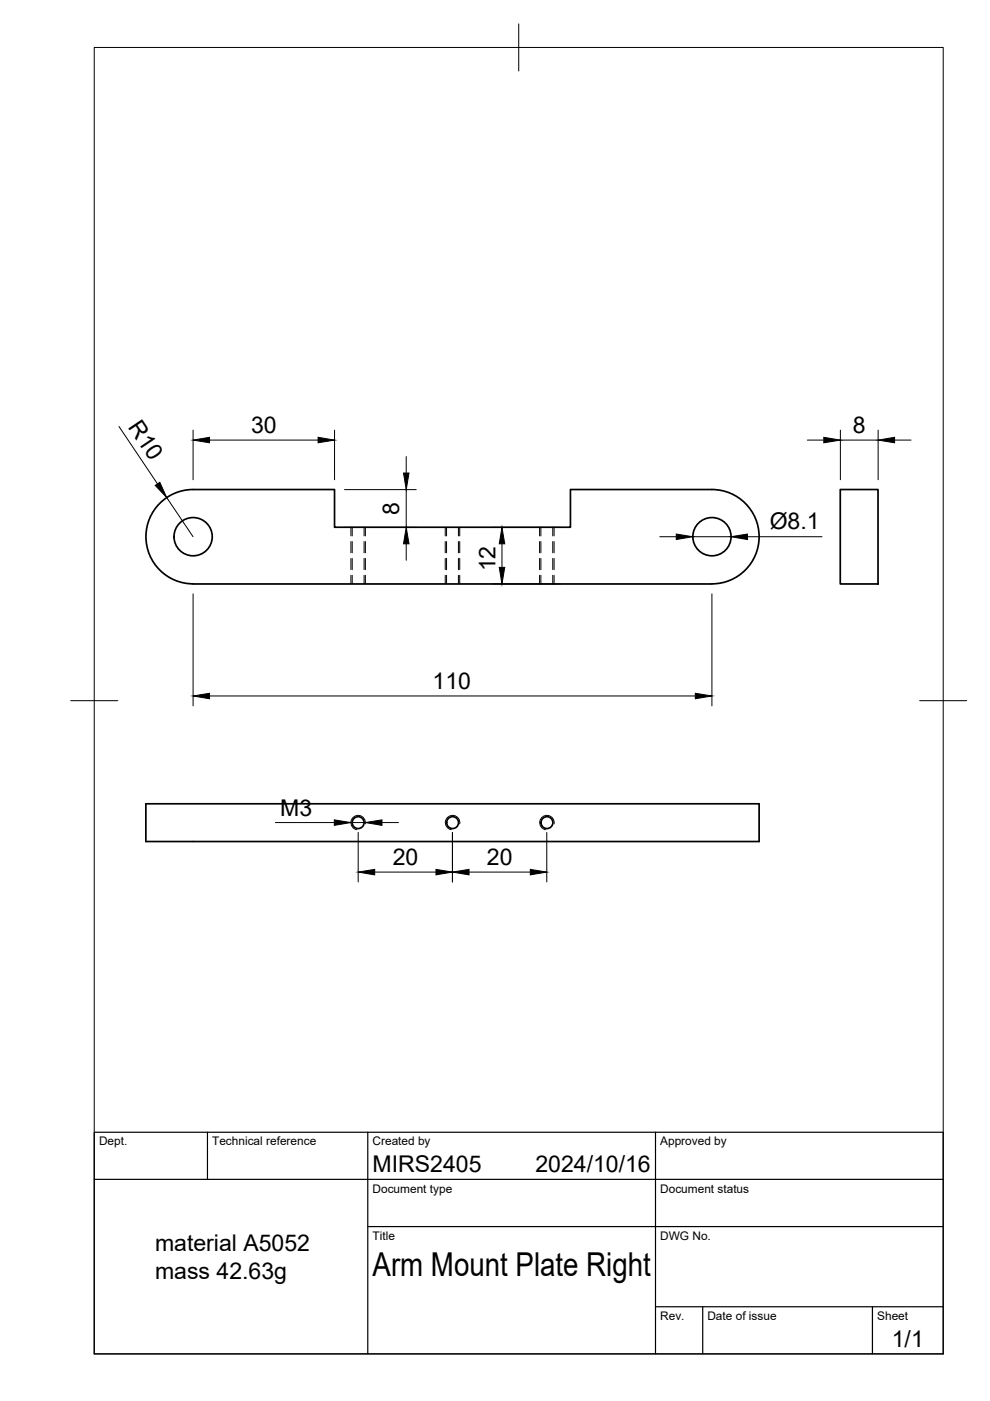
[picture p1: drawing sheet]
<svg xmlns="http://www.w3.org/2000/svg" width="210mm" height="297mm" viewBox="0 0 210 297" stroke-linecap="round" stroke-linejoin="round" font-family="sans-serif">
<!-- layer: Visible -->
<g fill="none" stroke="#000" stroke-width=".36">
<path d="M178.2 103.8h8v20h-8zM40.9 123.8h110M40.9 123.8a10 10 0 0 1-10-10 10 10 0 0 1 10-10h30v8h50v-8h30a10 10 0 0 1 10.1 10 10 10 0 0 1-10 10M30.9 170.4h130.1v8h-130.1z"/>
<circle cx="40.9" cy="113.8" r="4.1"/>
<circle cx="151" cy="113.8" r="4.1"/>
<circle cx="75.9" cy="174.4" r="1.26"/>
<circle cx="96" cy="174.4" r="1.26"/>
<circle cx="116" cy="174.4" r="1.26"/>
</g>
<!-- layer: Hidden -->
<g fill="none" stroke="#000" stroke-width=".21">
<path d="M74.7 111.8v1.8M74.7 114.8v2.4M74.7 118.4v2.4M77.2 111.8v1.8M77.2 114.8v2.4M77.2 118.4v2.4M94.7 111.8v1.8M94.7 114.8v2.4M94.7 118.4v2.4M97.2 111.8v1.8M97.2 114.8v2.4M97.2 118.4v2.4"/>
<path d="M114.7 111.8v1.8M114.7 114.8v2.4M114.7 118.4v2.4M117.2 111.8v1.8M117.2 114.8v2.4M117.2 118.4v2.4M74.7 122v1.8M77.2 122v1.8M94.7 122v1.8M97.2 122v1.8M114.7 122v1.8M117.2 122v1.8"/>
</g>
<!-- layer: Hidden Narrow -->
<g fill="none" stroke="#000" stroke-width=".21">
<path d="M74.4 111.8v1.8M74.4 114.8v2.4M74.4 118.4v2.4M77.5 111.8v1.8M77.5 114.8v2.4M77.5 118.4v2.4M94.4 111.8v1.8M94.4 114.8v2.4M94.4 118.4v2.4M97.5 111.8v1.8M97.5 114.8v2.4M97.5 118.4v2.4"/>
<path d="M114.4 111.8v1.8M114.4 114.8v2.4M114.4 118.4v2.4M117.5 111.8v1.8M117.5 114.8v2.4M117.5 118.4v2.4M74.4 122v1.8M77.5 122v1.8M94.4 122v1.8M97.5 122v1.8M114.4 122v1.8M117.5 122v1.8"/>
</g>
<!-- layer: Visible Narrow -->
<path d="M77.4 174.7a1.53 1.53 0 0 0-1.2-1.8 1.53 1.53 0 0 0-1.8 1.2 1.53 1.53 0 0 0 1.3 1.8M97.5 174.7a1.53 1.53 0 0 0-1.3-1.8 1.53 1.53 0 0 0-1.8 1.2 1.53 1.53 0 0 0 1.3 1.8M117.5 174.7a1.53 1.53 0 0 0-1.3-1.8 1.53 1.53 0 0 0-1.7 1.2 1.53 1.53 0 0 0 1.2 1.8" fill="none" stroke="#000" stroke-width=".21"/>
<!-- layer: BORDER -->
<path d="M20 10.1h180v276.9h-180zM110 5.1v10M15 148.6h10M195 148.6h10" fill="none" stroke="#000" stroke-width=".21"/>
<!-- layer: TITLEBLOCK -->
<path d="M20 240.1h180v46.9h-180zM20 250h180M44 240.1v9.9M78 240.1v46.9M139 240.1v46.9M78 260.1h122M139 277.1h61M149 277.1v9.9M185 277.1v9.9" fill="none" stroke="#000" stroke-width=".25"/>
<!-- layer: FD_Dimensions -->
<g fill="none" stroke="#000" stroke-width=".21">
<path d="M25.2 90.4l8.2 12.2M40.9 91.2v10.5M44.4 93.3h23M70.9 91.2v10.5M86.1 96.8v3.5M171.2 93.3h3.5M178.2 91.2v10.5M178.2 93.3h8M186.2 91.2v10.5M189.7 93.3h3.5M35.3 105.5l5.6 8.3M73 111.8h15.2"/>
<path d="M73 103.8h15.2M86.1 103.8v8M86.1 115.3v3.5M104.3 111.8h14.5M106.4 115.3v5M139.9 113.8h3.5M146.9 113.8h8.1M158.5 113.8h15.8M40.9 125.9v23.8M104.3 123.8h14.5M150.9 125.9v23.8M44.4 147.6h103"/>
<path d="M58.4 174.4h12.5M74.4 174.4h3.1M75.9 176.5v10.5M81 174.4h3.5M95.9 176.5v10.5M115.9 176.5v10.5M79.4 184.9h13M99.4 184.9h13"/>
</g>
<g fill="#000" stroke="#000" stroke-width=".21">
<path d="M40.9 93.3l3.5-.6v1.2zM67.4 92.7l3.5 .6-3.5 .6zM174.7 92.7l3.5 .6-3.5 .6zM186.2 93.3l3.5-.6v1.2zM32.9 102.9l1-.6 1.4 3.2zM86.1 111.8l.6 3.5h-1.1zM85.6 100.3h1.1l-.6 3.5zM106.4 111.8l.6 3.5h-1.1zM143.4 113.2l3.5 .6-3.5 .6zM155 113.8l3.5-.6v1.2zM105.9 120.3h1.1l-.6 3.5zM40.9 147.6l3.5-.6v1.2z"/>
<path d="M147.4 147l3.5 .6-3.5 .6zM70.9 173.8l3.5 .6-3.5 .6zM77.5 174.4l3.5-.6v1.2zM75.9 184.9l3.5-.6v1.2zM92.4 184.3l3.5 .6-3.5 .6zM95.9 184.9l3.5-.6v1.2zM112.4 184.3l3.5 .6-3.5 .6z"/>
</g>
<text font-size="7" x="79" y="270.6">Arm Mount Plate Right</text>
<g font-size="4.9">
<text x="27" y="90.5" transform="rotate(56 27 90.5)">R10</text>
<text x="53.2" y="91.8">30</text>
<text x="180.8" y="91.8">8</text>
<text x="84.7" y="109.2" transform="rotate(-90 84.7 109.2)">8</text>
<text x="163.2" y="112.3">Ø8.1</text>
<text x="105" y="121.2" transform="rotate(-90 105 121.2)">12</text>
<text x="91.7" y="146.1">110</text>
<text x="59.4" y="172.9">M3</text>
<text x="83.3" y="183.4">20</text>
<text x="103.3" y="183.4">20</text>
<text x="79" y="248.5">MIRS2405</text>
<text x="113.5" y="248.5">2024/10/16</text>
<text x="32.9" y="265.3">material A5052</text>
<text x="32.9" y="271.1">mass 42.63g</text>
<text x="189.1" y="285.7">1/1</text>
</g>
<g font-size="2.5">
<text x="21" y="242.9">Dept.</text>
<text x="45" y="242.9">Technical reference</text>
<text x="79" y="242.9">Created by</text>
<text x="140" y="242.9">Approved by</text>
<text x="79" y="252.8">Document type</text>
<text x="140" y="252.8">Document status</text>
<text x="79" y="262.9">Title</text>
<text x="140" y="262.9">DWG No.</text>
<text x="140" y="279.9">Rev.</text>
<text x="150" y="279.9">Date of issue</text>
<text x="186" y="279.9">Sheet</text>
</g>
</svg>
